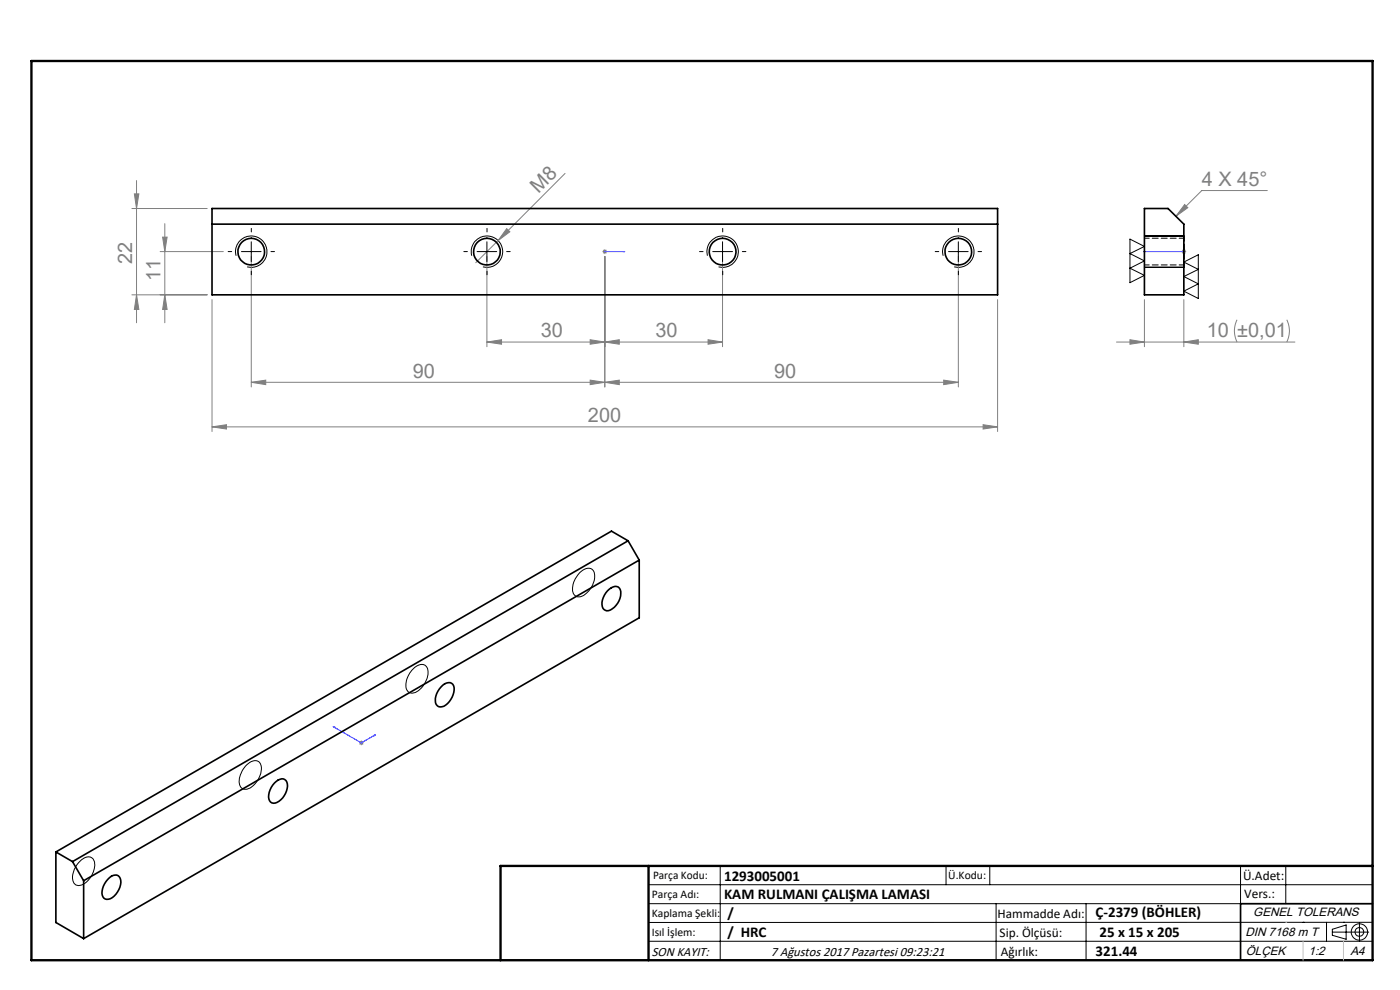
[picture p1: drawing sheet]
<svg xmlns="http://www.w3.org/2000/svg" width="297mm" height="210mm" viewBox="0 0 297 210" stroke-linecap="round" stroke-linejoin="round" font-family="sans-serif">
<g fill="none" stroke="#000" stroke-width=".21">
<path d="M50.1 54.2a3.3 3.3 0 0 1 3-4.1 3.3 3.3 0 0 1 3.5 3.6 3.3 3.3 0 0 1-4.2 2.9M51.2 53.4h4.2M53.3 51.3v4.2M100.1 54.2a3.3 3.3 0 0 1 2.9-4.1 3.3 3.3 0 0 1 3.6 3.6 3.3 3.3 0 0 1-4.2 2.9M101.2 53.4h4.2M103.3 51.3v4.2M150.1 54.2a3.3 3.3 0 0 1 2.9-4.1 3.3 3.3 0 0 1 3.6 3.6 3.3 3.3 0 0 1-4.2 2.9M151.2 53.4h4.2M153.3 51.3v4.2M200.1 54.2a3.3 3.3 0 0 1 3-4.1 3.3 3.3 0 0 1 3.5 3.6 3.3 3.3 0 0 1-4.2 2.9M201.2 53.4h4.2M203.3 51.3v4.2"/>
<path d="M239.7 50.7l3.1 1.6-3.1 1.5 3.1 1.5-3.1 1.6 3.1 1.5-3.1 1.6zM242.8 50.1h8.3M242.8 56.7h8.3M251.1 55.6l3.1-1.6v9.3l-3.1-1.5 3.1-1.6-3.1-1.5 3.1-1.6zM122.9 121.6a2.08 2.08 0 0 1 2.8-.7 3.4 3.4 0 0 1-.4 4 3.1 3.1 0 0 1-2.9 1.7 2.11 2.11 0 0 1-.8-2.9l.4-.9zM87.4 142.2a2.29 2.29 0 0 1 2.8-1 2.99 2.99 0 0 1 0 3.6 3.1 3.1 0 0 1-3.3 2.1 2.5 2.5 0 0 1-.4-3.2zM52 162.6a2.4 2.4 0 0 1 2.9-1 3.2 3.2 0 0 1-.2 3.9 2.93 2.93 0 0 1-3.2 1.8 2.43 2.43 0 0 1-.4-3.2zM16.7 183a2.23 2.23 0 0 1 2.8-1 2.84 2.84 0 0 1 .1 3.4 3.3 3.3 0 0 1-3.4 2.3 2.55 2.55 0 0 1-.5-3.2zM137.6 187.7h153.6M137.6 191.7h153.6M137.6 199.7h153.6M152.8 183.7v20"/>
<path d="M200.7 183.7v4M210 183.7v4M211.3 191.7v12M230.4 191.7v12M263.2 183.7v20M272.8 183.7v8M276.4 195.6h.1M281.4 195.6v4.1M282.6 197.7h7.8M282.6 197.1l3-.9v3l-3-.8zM285 195.6h.1M288.4 195.8v3.8"/>
<path d="M291.2 195.6l-153.6 .1"/>
<circle cx="288.4" cy="197.7" r="1.74"/>
<circle cx="288.4" cy="197.7" r=".93"/>
</g>
<path d="M128.2 53.4h.2zM128.3 53.4h.1M128.3 53.4h4.2M132.5 53.4h-.4h.4M242.6 53.4h.5h-.5M242.6 53.4h8.5M251 53.4h.2zM251.1 53.4h.1M70.7 154.1l.3 .2h-.1zM70.7 154.1l6 3.5 3-1.8M79.3 156l.4-.2-.3 .3z" fill="none" stroke="#00f" stroke-width=".21"/>
<g fill="none" stroke="#808080" stroke-width=".21">
<path d="M29 38.3v30.2M119.9 36.8l-14.2 14.2M28 44.2h16M28.5 41.1h1l-.5 3.1zM34 53.4h13.4M34.5 50.3h1l-.5 3.1zM35 47.4v21.1M53.3 54.4v27.7M103.3 54.4v19.1M105.7 51l-4.8 4.7M107.5 48.5l.7 .7-2.5 1.8zM127.8 53.4h1"/>
<path d="M128 53l.7 .7M128.3 52.9v1M128.3 54.4v27.7M128.7 53l-.7 .7M153.3 54.4v19.1M203.3 54.4v27.7M250.6 53.4h1M250.8 53l.7 .7M251.1 52.9v1M251.3 43.4l.7 .7-2.6 1.8zM251.5 53l-.7 .7M268.9 40.4h-13.9l-5.6 5.5"/>
<path d="M28 62.5h16M29 62.5l.5 3.1h-1zM35 62.5l.5 3.1h-1zM45 63.6v27.9M103.3 72.6l3.1-.5v.9zM103.3 72.6h50M125.2 72.1l3.1 .5-3.1 .4zM128.3 72.6l3.1-.5v.9zM150.2 72.1l3.1 .5-3.1 .4zM211.6 63.6v27.9M236.9 72.6h37.8M239.7 72.1l3.1 .5-3.1 .4z"/>
<path d="M242.8 63.6v9.9M251.1 63.6v9.9M251.1 72.6l3.1-.5v.9zM262.4 67.8l-.1 .3a5.3 5.3 0 0 0 .1 4.5M273 67.8l.1 .3a5.3 5.3 0 0 1-.1 4.5M45 90.5l3-.4v.9zM45 90.5h166.6M53.3 81.1l3.1-.5v1zM125.2 80.6l3.1 .5-3.1 .5zM128.3 81.1l3.1-.5v1zM200.2 80.6l3.1 .5-3.1 .5zM203.3 81.1h-150"/>
<path d="M208.6 90.1l3 .4-3 .5zM76.2 157.6h1M76.3 157.2l.7 .7M76.7 157.1v1M77 157.2l-.7 .7"/>
</g>
<path d="M106.2 203.7h185" fill="none" stroke="#000" stroke-width=".25"/>
<path d="M291.2 191.7h-28v12" fill="none" stroke="#000" stroke-width=".35"/>
<path d="M6.7 12.9h284.5v190.8h-284.5zM137.6 183.7v20M291.2 183.7h-185v20" fill="none" stroke="#000" stroke-width=".5"/>
<path d="M272.8 195.6h.1M276.4 199.7v4M285 199.7v4" fill="none" stroke="#c0c0c0" stroke-width=".21"/>
<g fill="none" stroke="#000" stroke-width=".21" stroke-dasharray="15.2 1.3 1.3 1.3">
<path d="M49.1 53.4h-.7M53.3 49.2v-.8M53.3 57.5v.8M57.5 53.4h.7M99.1 53.4h-.7M103.3 49.2v-.8M103.3 57.5v.8M107.5 53.4h.7M149.1 53.4h-.7M153.3 49.2v-.8M153.3 57.5v.8M157.5 53.4h.7"/>
<path d="M199.1 53.4h-.7M203.3 49.2v-.8M203.3 57.5v.8M207.5 53.4h.7"/>
</g>
<path d="M251.1 56.7v-6.7" fill="none" stroke="#000" stroke-width=".21" stroke-dasharray="1.3 .6" stroke-dashoffset=".2"/>
<g fill="#00f">
<path d="M132.1 53.4h.4zM128.2 53.4h.2z"/>
<path d="M79.3 156l.4-.2-.3 .3zM70.7 154.1l.3 .2h-.1z"/>
<path d="M251 53.4h.2zM242.6 53.4h.5z"/>
</g>
<g fill="#808080">
<path d="M107.5 48.5l.7 .7-2.5 1.8z"/>
<path d="M208.6 90.1l3 .4-3 .5zM45 90.5l3-.4v.9zM125.2 72.1l3.1 .5-3.1 .4zM103.3 72.6l3.1-.5v.9zM125.2 80.6l3.1 .5-3.1 .5zM53.3 81.1l3.1-.5v1z"/>
<path d="M239.7 72.1l3.1 .5-3.1 .4zM251.1 72.6l3.1-.5v.9zM251.3 43.4l.7 .7-2.6 1.8z"/>
<path d="M35 62.5l.5 3.1h-1zM34.5 50.3h1l-.5 3.1zM29 62.5l.5 3.1h-1zM28.5 41.1h1l-.5 3.1z"/>
<path d="M128.3 72.6l3.1-.5v.9zM150.2 72.1l3.1 .5-3.1 .4zM128.3 81.1l3.1-.5v1zM200.2 80.6l3.1 .5-3.1 .5z"/>
</g>
<g fill="none" stroke="#000" stroke-width=".35">
<path d="M45 47.5h166.6M45 44.2h166.6v18.3h-166.6zM242.8 44.2h5l3.3 3.3v15h-8.3zM133.2 114.7l-117.8 68.1M133.2 114.7l2.4 4.1M133.2 114.7l-3.5-2-117.8 68M135.6 118.8l-117.9 68M135.6 118.8v12.2l-117.9 68.1M128.9 125.3l.4-.4a1.35 1.35 0 0 1 2.3 .2 3.8 3.8 0 0 1-2.9 4.5 1.41 1.41 0 0 1-1-1.8l.5-1.6zM93.6 145.7a1.74 1.74 0 0 1 2.5-.5 3.6 3.6 0 0 1-1.2 4.1 1.54 1.54 0 0 1-2.4 .1 3.7 3.7 0 0 1 1.1-3.7zM58.2 166.1a1.74 1.74 0 0 1 2.5-.5 3.7 3.7 0 0 1-1.9 4.6 1.25 1.25 0 0 1-1.5-.2 1.25 1.25 0 0 1-.3-1.4l.5-1.6zM11.9 180.7v15l5.8 3.4"/>
<path d="M11.9 180.7l3.5 2.1M15.4 182.8l2.3 4M17.7 186.8v12.3M23.2 186.2a1.33 1.33 0 0 1 1.7-.5 1.33 1.33 0 0 1 .7 1.5 4.2 4.2 0 0 1-2.6 3.5 1.23 1.23 0 0 1-1.2-.4 1.23 1.23 0 0 1-.1-1.3l.5-1.5z"/>
<circle cx="53.3" cy="53.4" r="2.84"/>
<circle cx="103.3" cy="53.4" r="2.83"/>
<circle cx="153.3" cy="53.4" r="2.84"/>
<circle cx="203.3" cy="53.4" r="2.84"/>
</g>
<path d="M242.8 56.2h8.3M251.1 50.5h-8.3" fill="none" stroke="#000" stroke-width=".21" stroke-dasharray="1.3 .6" stroke-dashoffset=".3"/>
<g font-size="4.2" fill="#808080">
<text x="114.3" y="41.1" transform="rotate(-45 114.3 41.1)">M8</text>
<text x="255" y="39.4">4 X 45°</text>
<text x="28" y="56" transform="rotate(-90 28 56)">22</text>
<text x="34" y="59.5" transform="rotate(-90 34 59.5)">11</text>
<text x="114.7" y="71.6">30</text>
<text x="139.1" y="71.6">30</text>
<text x="256" y="71.6">10 ±0,01</text>
<text x="87.6" y="80.1">90</text>
<text x="164.2" y="80.1">90</text>
<text x="124.7" y="89.6">200</text>
</g>
<g font-size="3.2">
<text x="153.6" y="190.8">KAM RULMANI ÇALIŞMA LAMASI</text>
<text x="153.6" y="186.8">1293005001</text>
<text x="154.3" y="194.8">/</text>
<text x="232.4" y="194.5">Ç-2379 (BÖHLER)</text>
<text x="154.3" y="198.8">/ HRC</text>
<text x="232.4" y="202.8">321.44</text>
<text x="233.2" y="198.8">25 x 15 x 205</text>
</g>
<g font-size="2.8">
<text x="263.7" y="186.7">Ü.Adet:</text>
<text x="263.9" y="190.5">Vers.:</text>
<text x="211.6" y="194.8">Hammadde Adı:</text>
<text x="138.3" y="202.8">SON KAYIT:</text>
<text x="163.6" y="202.8">7 Ağustos 2017 Pazartesi 09:23:21</text>
<text x="212.1" y="198.7">Sip. Ölçüsü:</text>
<text x="212.3" y="202.7">Ağırlık:</text>
</g>
<g font-size="2.6">
<text x="265.9" y="194.4">GENEL TOLERANS</text>
<text x="264.2" y="198.5">DIN 7168 m T</text>
<text x="264.3" y="202.6">ÖLÇEK</text>
<text x="277.6" y="202.6">1:2</text>
<text x="286.5" y="202.6">A4</text>
</g>
<g font-size="2.5">
<text x="138.3" y="190.5">Parça Adı:</text>
<text x="138.5" y="186.5">Parça Kodu:</text>
<text x="201.2" y="186.5">Ü.Kodu:</text>
<text x="138.3" y="194.5">Kaplama Şekli:</text>
<text x="138.3" y="198.6">Isıl İşlem:</text>
</g>
</svg>
